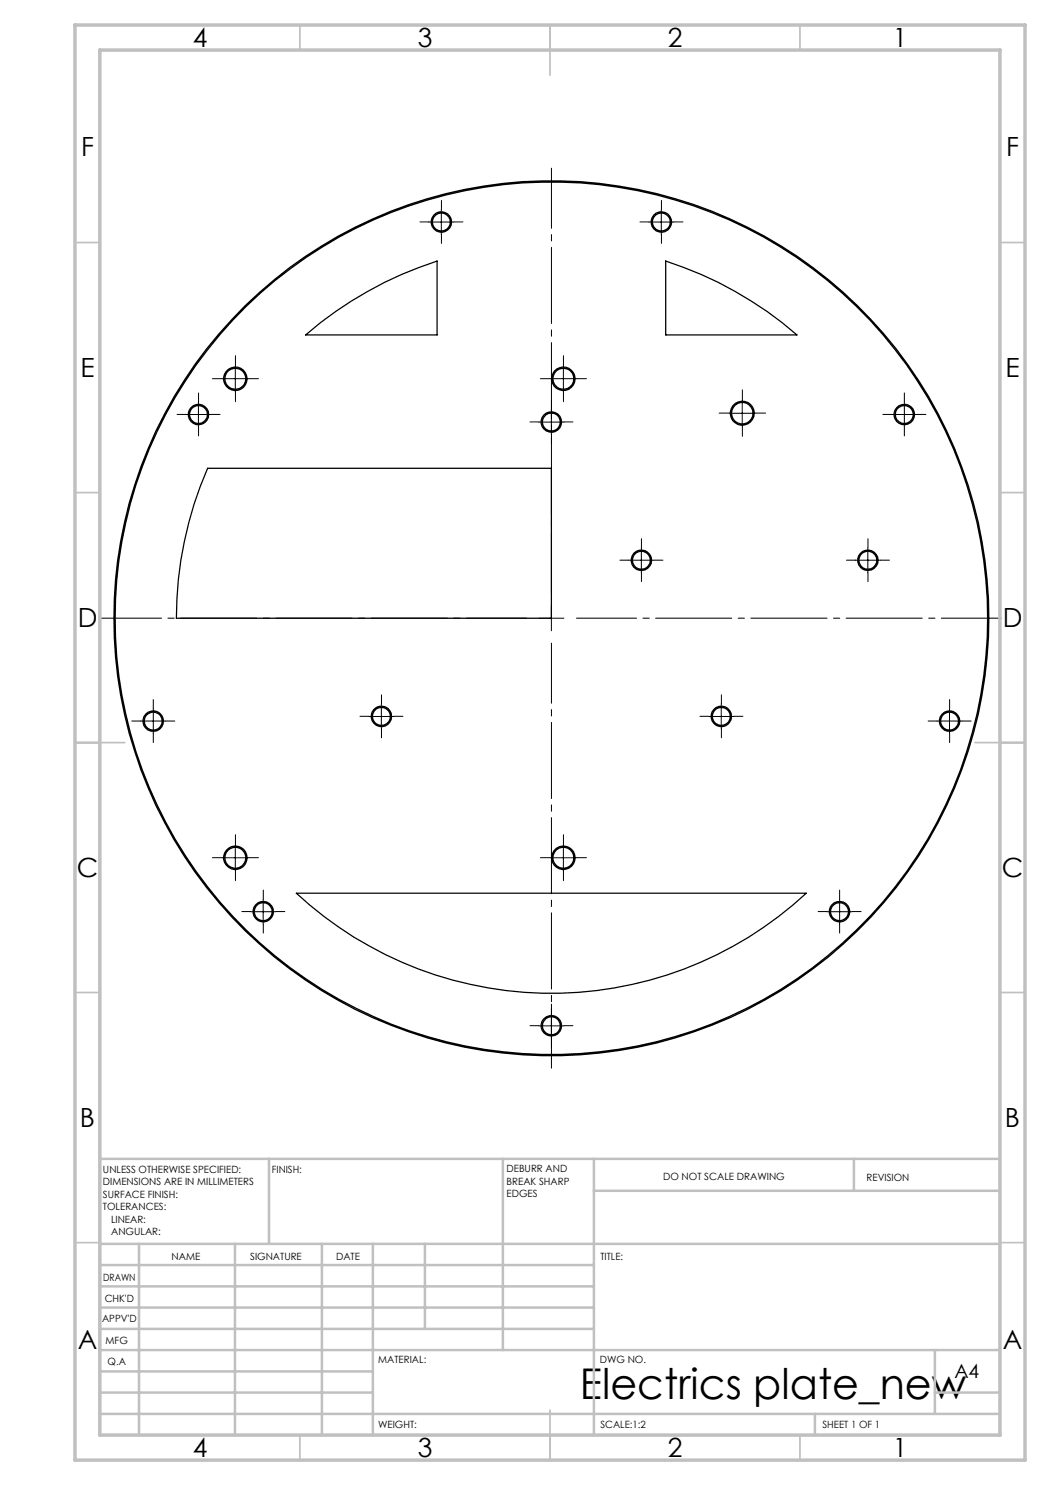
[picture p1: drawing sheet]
<svg xmlns="http://www.w3.org/2000/svg" width="210mm" height="297mm" viewBox="0 0 210 297" stroke-linecap="round" stroke-linejoin="round" font-family="sans-serif">
<g fill="none" stroke="#000" stroke-width=".2" stroke-dasharray="15.2 1.3 1.3 1.3">
<path d="M85.8 44.4h-1.8M88.3 41.9v-1.8M88.3 46.9v1.8M90.8 44.4h1.8M129.8 44.4h-1.8M132.3 41.9v-1.8M132.3 46.9v1.8M134.8 44.4h1.8M44.6 75.7h-2.1M47.1 73.2v-2.1M47.1 78.2v2.1M49.6 75.7h2.1"/>
<path d="M110.2 75.7h-2.1M112.7 73.2v-2.1M112.7 78.2v2.1M115.2 75.7h2.1M37.2 82.9h-1.8M39.7 80.4v-1.8M39.7 85.4v1.8M42.2 82.9h1.8M107.8 84.4h-1.8M110.3 81.9v-1.8M110.3 86.9v1.8M112.8 84.4h1.8"/>
<path d="M146 82.6h-2.2M148.5 80.1v-2.1M148.5 85.1v2.2M151 82.6h2.1M178.4 82.9h-1.8M180.9 80.4v-1.8M180.9 85.4v1.8M183.4 82.9h1.8M125.8 112h-1.8M128.3 109.5v-1.8M128.3 114.5v1.8M130.8 112h1.8"/>
<path d="M171.1 112h-1.8M173.6 109.5v-1.8M173.6 114.5v1.8M176.1 112h1.8M28.2 144.2h-1.8M30.7 141.7v-1.8M30.7 146.7v1.8M33.2 144.2h1.8M73.8 143.3h-1.8M76.3 140.8v-1.8M76.3 145.8v1.8M78.8 143.3h1.8"/>
<path d="M141.8 143.3h-1.8M144.3 140.8v-1.8M144.3 145.8v1.8M146.8 143.3h1.8M187.4 144.2h-1.8M189.9 141.7v-1.8M189.9 146.7v1.8M192.4 144.2h1.8M44.6 171.5h-2.1M47.1 169v-2.1M47.1 174v2.1M49.6 171.5h2.1"/>
<path d="M52.7 179.8v-1.8M110.2 171.5h-2.1M112.7 169v-2.1M112.7 174v2.1M115.2 171.5h2.1M167.9 179.8v-1.8M50.2 182.3h-1.8M52.7 184.8v1.8M55.2 182.3h1.8M165.4 182.3h-1.8M167.9 184.8v1.8M170.4 182.3h1.8"/>
<path d="M107.8 205.1h-1.8M110.3 202.6v-1.8M110.3 207.6v1.8M112.8 205.1h1.8"/>
</g>
<path d="M110.3 118.6v-85M105.3 123.6h-85M110.3 128.6v85M115.3 123.6h85" fill="none" stroke="#000" stroke-width=".2" stroke-dasharray="15.2 1.3 1.3 1.3" stroke-dashoffset="3.2"/>
<g fill="none" stroke="#000" stroke-width=".2">
<path d="M85.8 44.4h5M88.3 41.9v5M129.8 44.4h5M132.3 41.9v5M44.6 75.7h5M47.1 73.3v4.9M110.2 75.7h5M112.7 73.3v4.9M37.2 82.9h5M39.7 80.4v5M107.8 84.4h5M110.3 81.9v5"/>
<path d="M145.9 82.7h5.1M148.4 80.1v5.1M178.4 82.9h4.9M180.9 80.4v5M125.8 112h5M128.3 109.6v4.9M171.1 112h5M173.6 109.6v4.9M107.8 123.6h5M110.3 121.1v5M28.2 144.2h4.9M30.7 141.7v5"/>
<path d="M73.8 143.3h5M76.3 140.8v5M141.8 143.3h5M144.3 140.8v5M187.4 144.2h5M189.9 141.7v5M44.6 171.6h5M47.1 169v5.1M52.6 179.8v5M110.2 171.6h5M112.7 169v5.1M167.9 179.8v5"/>
<path d="M50.1 182.3h5M165.4 182.3h5M107.8 205.2h5M110.3 202.7v4.9"/>
</g>
<g fill="none" stroke="#c0c0c0" stroke-width=".35">
<path d="M60 5v5M110 5v10M160 5v5M15 48.5h5M200 48.5h5M15 98.5h5M200 98.5h5M15 148.5h10M195 148.5h10M15 198.5h5M200 198.5h5M15 248.5h5"/>
<path d="M200 248.5h5M60 287v5M110 282v10M160 287v5"/>
</g>
<g fill="none" stroke="#c0c0c0" stroke-width=".5">
<path d="M53.8 231.8v17M100.6 231.8v38.2M118.8 231.8v55.2M118.8 238.2h81.2M170.8 231.8v6.4M200 231.8h-180v55.2M20 248.8h180M20 257.3h98.8M20 253h98.8M27.8 248.8v38.2M47 248.8v38.2M64.4 248.8v38.2"/>
<path d="M74.6 248.8v38.2M85 248.8v17M20 265.8h98.8M20 261.5h98.8M20 278.5h54.6M20 274.3h54.6M20 270h180M187 278.5h13M187 270v12.8M20 282.8h180M163 282.8v4.2"/>
</g>
<path d="M15 5h190v287h-190zM20 10h180v277h-180z" fill="none" stroke="#c0c0c0" stroke-width=".7"/>
<g fill="none" stroke="#000" stroke-width=".25">
<path d="M133.1 52.2a75.6 75.6 0 0 1 26.3 14.8h-26.3zM61.1 67a76.1 76.1 0 0 1 26.3-14.8v14.8zM41.5 93.7h68.8v29.9h-75a75.6 75.6 0 0 1 6.2-29.9zM59.3 178.6h102a74.9 74.9 0 0 1-102 0z"/>
<circle cx="88.3" cy="44.4" r="2.05"/>
<circle cx="88.3" cy="44.4" r="1.8"/>
<circle cx="132.3" cy="44.4" r="1.8"/>
<circle cx="132.3" cy="44.4" r="2.06"/>
<circle cx="47.1" cy="75.7" r="2.1"/>
<circle cx="47.1" cy="75.7" r="2.35"/>
<circle cx="112.7" cy="75.7" r="2.34"/>
<circle cx="112.7" cy="75.7" r="2.09"/>
<circle cx="39.7" cy="82.9" r="2.04"/>
<circle cx="39.7" cy="82.9" r="1.79"/>
<circle cx="110.3" cy="84.4" r="2.05"/>
<circle cx="110.3" cy="84.4" r="1.8"/>
<circle cx="148.4" cy="82.6" r="2.4"/>
<circle cx="148.4" cy="82.6" r="2.15"/>
<circle cx="180.9" cy="82.9" r="2.05"/>
<circle cx="180.9" cy="82.9" r="1.79"/>
<circle cx="128.3" cy="112.1" r="2.05"/>
<circle cx="128.3" cy="112.1" r="1.8"/>
<circle cx="173.6" cy="112.1" r="2.05"/>
<circle cx="173.6" cy="112.1" r="1.8"/>
<circle cx="110.3" cy="123.6" r="87.3"/>
<circle cx="110.3" cy="123.7" r="87.5"/>
<circle cx="30.6" cy="144.2" r="2.06"/>
<circle cx="30.7" cy="144.2" r="1.8"/>
<circle cx="76.3" cy="143.3" r="2.05"/>
<circle cx="76.3" cy="143.3" r="1.8"/>
<circle cx="144.2" cy="143.3" r="2.05"/>
<circle cx="144.3" cy="143.3" r="1.8"/>
<circle cx="189.9" cy="144.2" r="2.05"/>
<circle cx="189.9" cy="144.2" r="1.8"/>
<circle cx="47.1" cy="171.6" r="2.1"/>
<circle cx="47.1" cy="171.6" r="2.35"/>
<circle cx="112.7" cy="171.6" r="2.34"/>
<circle cx="112.7" cy="171.6" r="2.09"/>
<circle cx="52.6" cy="182.3" r="2.05"/>
<circle cx="52.6" cy="182.3" r="1.8"/>
<circle cx="167.9" cy="182.3" r="2.06"/>
<circle cx="167.9" cy="182.3" r="1.8"/>
<circle cx="110.3" cy="205.2" r="2.05"/>
<circle cx="110.3" cy="205.2" r="1.8"/>
</g>
<text font-size="8.5" x="116" y="279.7">Electrics plate_new</text>
<g font-size="5.3">
<text x="38.5" y="9.5">4</text>
<text x="83.5" y="9.5">3</text>
<text x="133.6" y="9.5">2</text>
<text x="178.6" y="9.5">1</text>
<text x="16.2" y="31.2">F</text>
<text x="201.2" y="31.2">F</text>
<text x="16.1" y="75.5">E</text>
<text x="201.1" y="75.5">E</text>
<text x="15.5" y="125.5">D</text>
<text x="200.5" y="125.5">D</text>
<text x="15.4" y="175.5">C</text>
<text x="200.4" y="175.5">C</text>
<text x="16" y="225.5">B</text>
<text x="201" y="225.5">B</text>
<text x="15.5" y="269.7">A</text>
<text x="200.5" y="269.7">A</text>
<text x="38.5" y="291.5">4</text>
<text x="83.5" y="291.5">3</text>
<text x="133.6" y="291.5">2</text>
<text x="178.6" y="291.5">1</text>
</g>
<text font-size="3.9" x="190.9" y="275.5">A4</text>
<g font-size="2">
<text x="20.6" y="234.6">UNLESS OTHERWISE SPECIFIED:</text>
<text x="20.6" y="237.1">DIMENSIONS ARE IN MILLIMETERS</text>
<text x="20.6" y="239.6">SURFACE FINISH:</text>
<text x="54.4" y="234.6">FINISH:</text>
<text x="101.3" y="234.5">DEBURR AND</text>
<text x="101.3" y="237">BREAK SHARP</text>
<text x="101.3" y="239.5">EDGES</text>
<text x="132.6" y="236">DO NOT SCALE DRAWING</text>
<text x="173.3" y="236.2">REVISION</text>
<text x="20.6" y="242.1">TOLERANCES:</text>
<text x="22.2" y="244.6">LINEAR:</text>
<text x="22.2" y="247.1">ANGULAR:</text>
<text x="34.3" y="252">NAME</text>
<text x="50" y="251.9">SIGNATURE</text>
<text x="67.2" y="251.9">DATE</text>
<text x="120.1" y="251.9">TITLE:</text>
<text x="20.6" y="256.1">DRAWN</text>
<text x="20.9" y="260.3">CHK'D</text>
<text x="20.4" y="264.4">APPV'D</text>
<text x="21.1" y="268.8">MFG</text>
<text x="21.5" y="273">Q.A</text>
<text x="75.6" y="272.5">MATERIAL:</text>
<text x="120" y="272.5">DWG NO.</text>
<text x="75.6" y="285.5">WEIGHT:</text>
<text x="120.1" y="285.6">SCALE:1:2</text>
<text x="164.5" y="285.6">SHEET 1 OF 1</text>
</g>
</svg>
